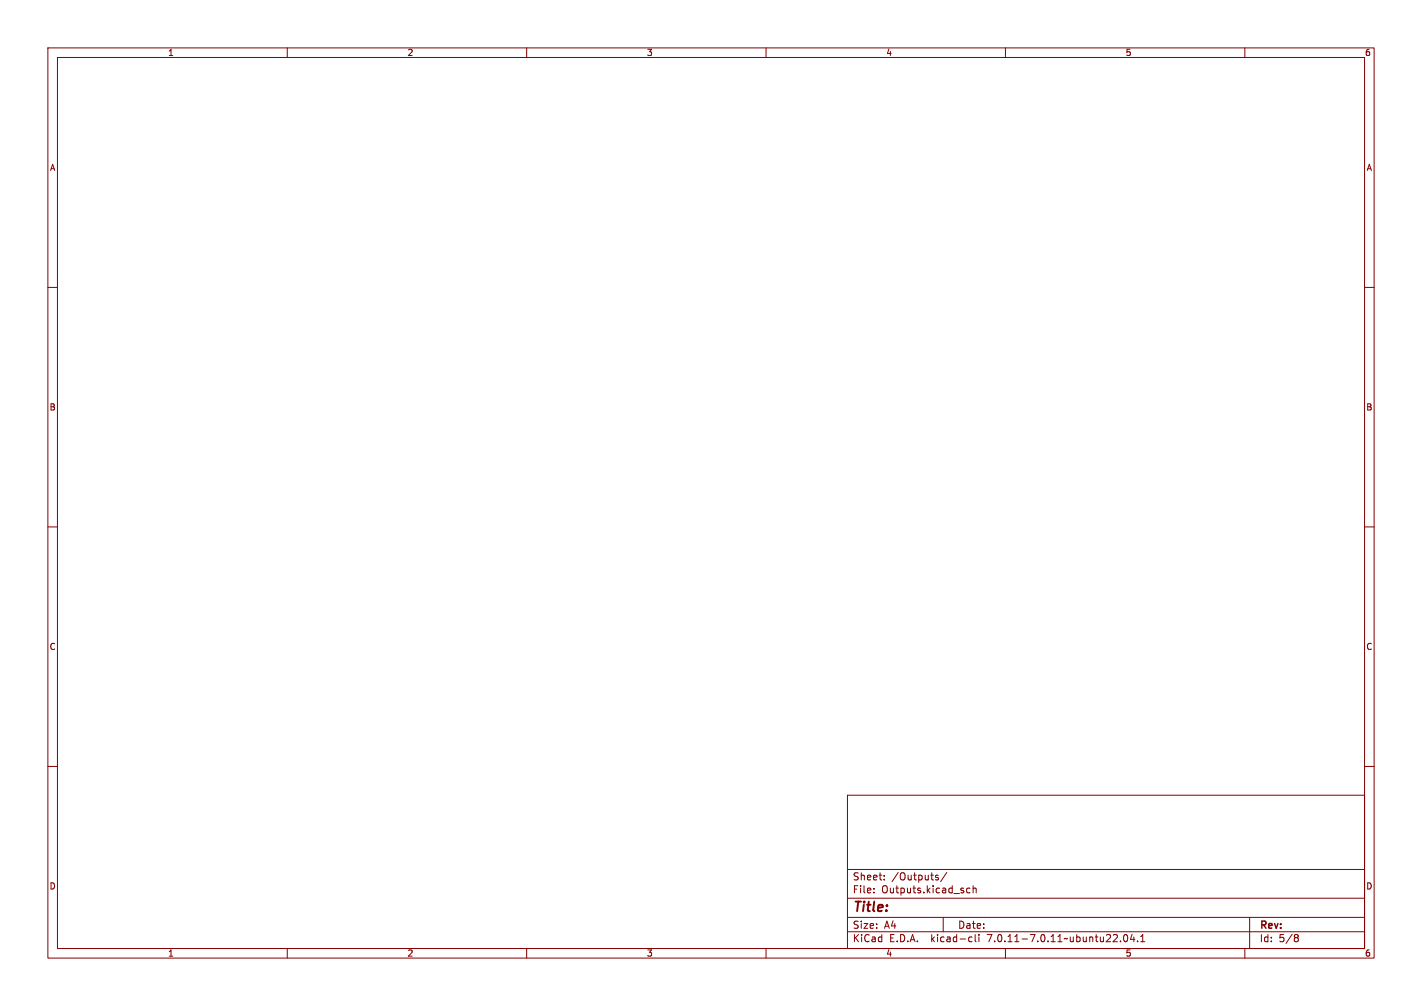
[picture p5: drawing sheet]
<svg xmlns="http://www.w3.org/2000/svg" width="297mm" height="210mm" viewBox="0 0 297 210" stroke-linecap="round" stroke-linejoin="round" font-family="sans-serif">
<g fill="none" stroke="#840000" stroke-width=".21">
<path d="M10 10h277v190h-277zM12 12h273v186h-273zM60 10v2M110 10v2M160 10v2M210 10v2M260 10v2M10 60h2M285 60h2M10 110h2M285 110h2M10 160h2"/>
<path d="M285 160h2M177 166h108v32h-108zM60 198v2M110 198v2M160 198v2M177 194.5h108M177 191.5h108M177 187.5h108M177 181.5h108M182.5 186.3v.1M182.5 185.5v.1M184.7 183.6v.1"/>
<path d="M184.7 182.8v.1M195.5 183.1l.5 .2v.2l-.2 .2-.4-.1M195.5 182.8h.5M197 191.5v3M197.7 182.1l-1.2 2M202.6 185.5l-.4-.1-.3 .3 .1 .6h.6M202.6 195.6l.4 .1M203 196.5l-.4 .1M203.2 185.5l.3-.1 .3 .1 .1 .9M203.2 184.9v1.5M203.7 195.1v1.3l.2 .2M204.5 195.1v.1"/>
<path d="M204.5 195.6v1M210 198v2M234 196.5v.1M234.9 195.2l.1-.1a.8 .8 0 0 1 .6 .7 .8 .8 0 0 1-.6 .8 1 1 0 0 1-.1-1.4zM236.5 195l-.4 1.1h.9M236.8 195.6v1M237.6 196.5v.1M238.2 196.6h.9M238.2 195.5l.5-.4v1.5M260 198v2M261 191.5v6.5M270.6 195.1h.3l.3 .3-.3 .3"/>
<path d="M270.6 195.7h.3M270.9 195.7l.2 .2 .1 .4-.3 .3h-.3"/>
</g>
<text font-size="2.8" fill="#840000" x="178" y="190.9">Title:</text>
<g font-size="2.1" fill="#840000">
<text x="178" y="184">Sheet:</text>
<text x="186.2" y="184">/Outputs/</text>
<text x="178" y="186.7">File:</text>
<text x="184.1" y="186.7">Outputs.kicad_sch</text>
<text x="178" y="196.9">KiCad</text>
<text x="178" y="194.1">Size:</text>
<text x="184.7" y="194.1">A4</text>
<text x="185.7" y="196.9">E.D.A.</text>
<text x="194.6" y="196.9">kicad-cli</text>
<text x="200" y="194.1">Date:</text>
<text x="206.5" y="196.9">7.0.11-7.0.11~ubuntu22.04.1</text>
<text x="263" y="194.3">Rev:</text>
<text x="263" y="196.9">Id:</text>
<text x="267.1" y="196.9">5/8</text>
</g>
<g font-size="1.8" fill="#840000">
<text x="35" y="11.9">1</text>
<text x="85" y="11.9">2</text>
<text x="135" y="11.9">3</text>
<text x="185" y="11.9">4</text>
<text x="235" y="11.9">5</text>
<text x="285" y="11.9">6</text>
<text x="10.3" y="35.9">A</text>
<text x="285.3" y="35.9">A</text>
<text x="10.3" y="85.9">B</text>
<text x="285.3" y="85.9">B</text>
<text x="10.3" y="135.9">C</text>
<text x="285.3" y="135.9">C</text>
<text x="10.3" y="185.9">D</text>
<text x="285.3" y="185.9">D</text>
<text x="35" y="199.9">1</text>
<text x="85" y="199.9">2</text>
<text x="135" y="199.9">3</text>
<text x="185" y="199.9">4</text>
<text x="235" y="199.9">5</text>
<text x="285" y="199.9">6</text>
</g>
</svg>
